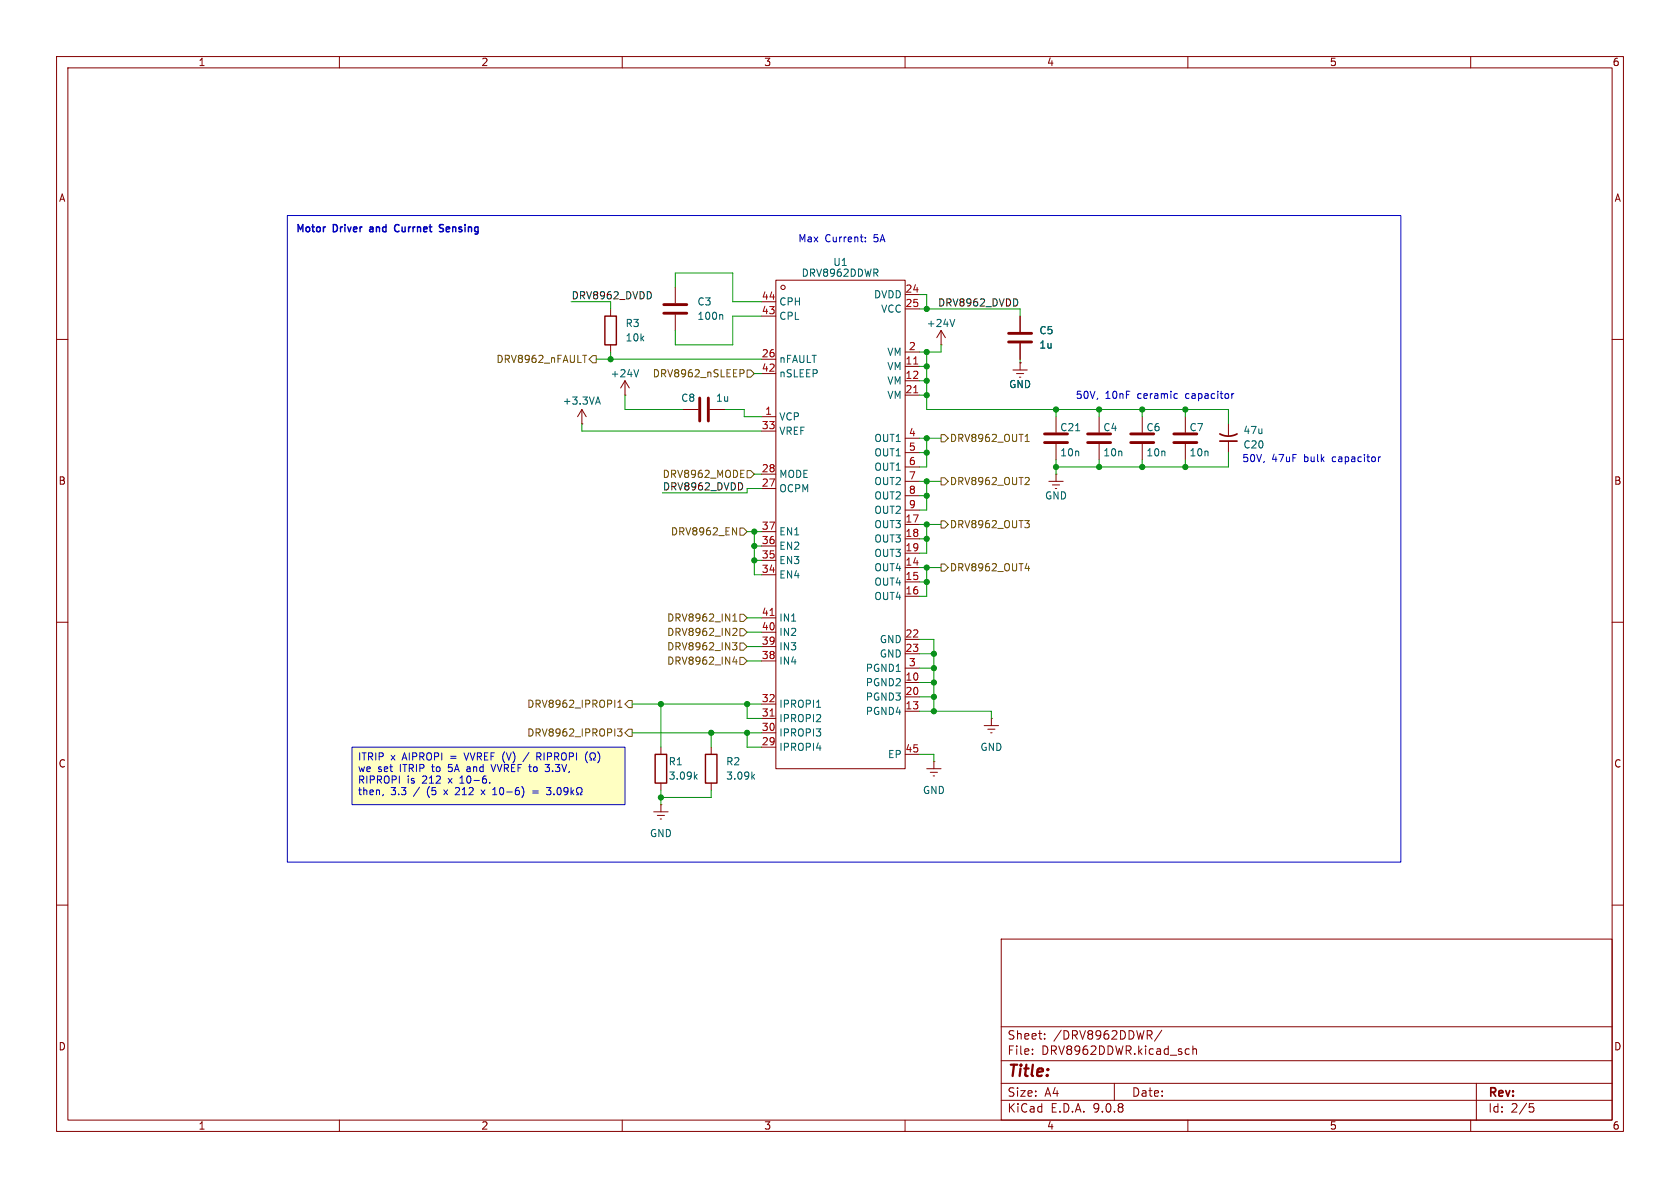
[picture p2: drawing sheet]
(kicad_sch
 (version 20250114)
 (generator "eeschema")
 (generator_version "9.0")
 (paper "A4")
 (lib_symbols
  (symbol "Device:C"
   (pin_numbers (hide yes))
   (pin_names
    (offset 0.254)) (exclude_from_sim no) (in_bom yes) (on_board yes)
   (property "Reference" "C" (at 0.635 2.54 0) (effects (font (size 1.27 1.27)) (justify left)))
   (property "Value" "C" (at 0.635 -2.54 0) (effects (font (size 1.27 1.27)) (justify left)))
   (property "Footprint" "" (at 0.9652 -3.81 0) (effects (font (size 1.27 1.27)) (hide yes)))
   (property "Datasheet" "~" (at 0 0 0) (effects (font (size 1.27 1.27)) (hide yes)))
   (property "Description" "Unpolarized capacitor" (at 0 0 0) (effects (font (size 1.27 1.27)) (hide yes)))
   (symbol "C_0_1"
    (polyline (pts (xy -2.032 0.762) (xy 2.032 0.762)) (stroke (width 0.508) (type default)) (fill (type none)))
    (polyline (pts (xy -2.032 -0.762) (xy 2.032 -0.762)) (stroke (width 0.508) (type default)) (fill (type none))))
   (symbol "C_1_1"
    (pin passive line (at 0 3.81 270) (length 2.794) (name "~" (effects (font (size 1.27 1.27)))) (number "1" (effects (font (size 1.27 1.27)))))
    (pin passive line (at 0 -3.81 90) (length 2.794) (name "~" (effects (font (size 1.27 1.27)))) (number "2" (effects (font (size 1.27 1.27))))))
   (embedded_fonts no))
  (symbol "Device:C_Small_US"
   (pin_numbers (hide yes))
   (pin_names
    (offset 0.254) (hide yes)) (exclude_from_sim no) (in_bom yes) (on_board yes)
   (property "Reference" "C" (at 0.254 1.778 0) (effects (font (size 1.27 1.27)) (justify left)))
   (property "Value" "C_Small_US" (at 0.254 -2.032 0) (effects (font (size 1.27 1.27)) (justify left)))
   (property "Footprint" "" (at 0 0 0) (effects (font (size 1.27 1.27)) (hide yes)))
   (property "Datasheet" "" (at 0 0 0) (effects (font (size 1.27 1.27)) (hide yes)))
   (property "Description" "capacitor, small US symbol" (at 0 0 0) (effects (font (size 1.27 1.27)) (hide yes)))
   (symbol "C_Small_US_0_1"
    (polyline (pts (xy -1.524 0.508) (xy 1.524 0.508)) (stroke (width 0.3048) (type default)) (fill (type none)))
    (arc (start -1.524 -0.762) (mid 0 -0.3734) (end 1.524 -0.762) (stroke (width 0.3048) (type default)) (fill (type none))))
   (symbol "C_Small_US_1_1"
    (pin passive line (at 0 2.54 270) (length 2.032) (name "~" (effects (font (size 1.27 1.27)))) (number "1" (effects (font (size 1.27 1.27)))))
    (pin passive line (at 0 -2.54 90) (length 2.032) (name "~" (effects (font (size 1.27 1.27)))) (number "2" (effects (font (size 1.27 1.27))))))
   (embedded_fonts no))
  (symbol "Device:R"
   (pin_numbers (hide yes))
   (pin_names
    (offset 0)) (exclude_from_sim no) (in_bom yes) (on_board yes)
   (property "Reference" "R" (at 2.032 0 90) (effects (font (size 1.27 1.27))))
   (property "Value" "R" (at 0 0 90) (effects (font (size 1.27 1.27))))
   (property "Footprint" "" (at -1.778 0 90) (effects (font (size 1.27 1.27)) (hide yes)))
   (property "Datasheet" "~" (at 0 0 0) (effects (font (size 1.27 1.27)) (hide yes)))
   (property "Description" "Resistor" (at 0 0 0) (effects (font (size 1.27 1.27)) (hide yes)))
   (symbol "R_0_1"
    (rectangle (start -1.016 -2.54) (end 1.016 2.54) (stroke (width 0.254) (type default)) (fill (type none))))
   (symbol "R_1_1"
    (pin passive line (at 0 3.81 270) (length 1.27) (name "~" (effects (font (size 1.27 1.27)))) (number "1" (effects (font (size 1.27 1.27)))))
    (pin passive line (at 0 -3.81 90) (length 1.27) (name "~" (effects (font (size 1.27 1.27)))) (number "2" (effects (font (size 1.27 1.27))))))
   (embedded_fonts no))
  (symbol "EasyEDA_Lib:DRV8962DDWR_C21218303" (exclude_from_sim no) (in_bom yes) (on_board yes)
   (property "Reference" "U" (at 0 0 0) (effects (font (size 1.27 1.27))))
   (property "Value" "" (at 0 0 0) (effects (font (size 1.27 1.27))))
   (property "Footprint" "EasyEDA_Lib:HTSSOP-44_L14.0-W6.1-P0.64-LS8.1-BL-EP-2" (at 0 0 0) (effects (font (size 1.27 1.27)) (hide yes)))
   (property "Datasheet" "https://item.szlcsc.com/datasheet/DRV8962DDWR/22636270.html" (at 0 0 0) (effects (font (size 1.27 1.27)) (hide yes)))
   (property "Description" "Driven Configuration:Half-Bridge Load Type:MOSFET Number of Drivers:4 Current - Output Low(IOL):- Current - Output High(IOH):- Voltage - Supply:4.5V~65V Voltage - Supply:4.5V~65V Rise Time:- Fall Time:- Propagation Delay tpLH:- Propagation Delay tpHL:- Fe" (at 0 0 0) (effects (font (size 1.27 1.27)) (hide yes)))
   (property "Manufacturer Part" "DRV8962DDWR" (at 0 0 0) (effects (font (size 1.27 1.27)) (hide yes)))
   (property "Manufacturer" "TI(德州仪器)" (at 0 0 0) (effects (font (size 1.27 1.27)) (hide yes)))
   (property "Supplier Part" "C21218303" (at 0 0 0) (effects (font (size 1.27 1.27)) (hide yes)))
   (property "Supplier" "LCSC" (at 0 0 0) (effects (font (size 1.27 1.27)) (hide yes)))
   (property "LCSC Part Name" "四通道半桥驱动器，带电流感应输出" (at 0 0 0) (effects (font (size 1.27 1.27)) (hide yes)))
   (symbol "DRV8962DDWR_C21218303_1_0"
    (rectangle (start -11.43 -43.18) (end 11.43 43.18) (stroke (width 0) (type default)) (fill (type none)))
    (circle (center -10.16 41.91) (radius 0.381) (stroke (width 0) (type default)) (fill (type none)))
    (pin unspecified line (at -13.97 39.37 0) (length 2.54) (name "CPH" (effects (font (size 1.27 1.27)))) (number "44" (effects (font (size 1.27 1.27)))))
    (pin unspecified line (at -13.97 36.83 0) (length 2.54) (name "CPL" (effects (font (size 1.27 1.27)))) (number "43" (effects (font (size 1.27 1.27)))))
    (pin unspecified line (at -13.97 29.21 0) (length 2.54) (name "nFAULT" (effects (font (size 1.27 1.27)))) (number "26" (effects (font (size 1.27 1.27)))))
    (pin unspecified line (at -13.97 26.67 0) (length 2.54) (name "nSLEEP" (effects (font (size 1.27 1.27)))) (number "42" (effects (font (size 1.27 1.27)))))
    (pin unspecified line (at -13.97 19.05 0) (length 2.54) (name "VCP" (effects (font (size 1.27 1.27)))) (number "1" (effects (font (size 1.27 1.27)))))
    (pin unspecified line (at -13.97 16.51 0) (length 2.54) (name "VREF" (effects (font (size 1.27 1.27)))) (number "33" (effects (font (size 1.27 1.27)))))
    (pin unspecified line (at -13.97 8.89 0) (length 2.54) (name "MODE" (effects (font (size 1.27 1.27)))) (number "28" (effects (font (size 1.27 1.27)))))
    (pin unspecified line (at -13.97 6.35 0) (length 2.54) (name "OCPM" (effects (font (size 1.27 1.27)))) (number "27" (effects (font (size 1.27 1.27)))))
    (pin unspecified line (at -13.97 -1.27 0) (length 2.54) (name "EN1" (effects (font (size 1.27 1.27)))) (number "37" (effects (font (size 1.27 1.27)))))
    (pin unspecified line (at -13.97 -3.81 0) (length 2.54) (name "EN2" (effects (font (size 1.27 1.27)))) (number "36" (effects (font (size 1.27 1.27)))))
    (pin unspecified line (at -13.97 -6.35 0) (length 2.54) (name "EN3" (effects (font (size 1.27 1.27)))) (number "35" (effects (font (size 1.27 1.27)))))
    (pin unspecified line (at -13.97 -8.89 0) (length 2.54) (name "EN4" (effects (font (size 1.27 1.27)))) (number "34" (effects (font (size 1.27 1.27)))))
    (pin unspecified line (at -13.97 -16.51 0) (length 2.54) (name "IN1" (effects (font (size 1.27 1.27)))) (number "41" (effects (font (size 1.27 1.27)))))
    (pin unspecified line (at -13.97 -19.05 0) (length 2.54) (name "IN2" (effects (font (size 1.27 1.27)))) (number "40" (effects (font (size 1.27 1.27)))))
    (pin unspecified line (at -13.97 -21.59 0) (length 2.54) (name "IN3" (effects (font (size 1.27 1.27)))) (number "39" (effects (font (size 1.27 1.27)))))
    (pin unspecified line (at -13.97 -24.13 0) (length 2.54) (name "IN4" (effects (font (size 1.27 1.27)))) (number "38" (effects (font (size 1.27 1.27)))))
    (pin unspecified line (at -13.97 -31.75 0) (length 2.54) (name "IPROPI1" (effects (font (size 1.27 1.27)))) (number "32" (effects (font (size 1.27 1.27)))))
    (pin unspecified line (at -13.97 -34.29 0) (length 2.54) (name "IPROPI2" (effects (font (size 1.27 1.27)))) (number "31" (effects (font (size 1.27 1.27)))))
    (pin unspecified line (at -13.97 -36.83 0) (length 2.54) (name "IPROPI3" (effects (font (size 1.27 1.27)))) (number "30" (effects (font (size 1.27 1.27)))))
    (pin unspecified line (at -13.97 -39.37 0) (length 2.54) (name "IPROPI4" (effects (font (size 1.27 1.27)))) (number "29" (effects (font (size 1.27 1.27)))))
    (pin unspecified line (at 13.97 40.64 180) (length 2.54) (name "DVDD" (effects (font (size 1.27 1.27)))) (number "24" (effects (font (size 1.27 1.27)))))
    (pin unspecified line (at 13.97 38.1 180) (length 2.54) (name "VCC" (effects (font (size 1.27 1.27)))) (number "25" (effects (font (size 1.27 1.27)))))
    (pin unspecified line (at 13.97 30.48 180) (length 2.54) (name "VM" (effects (font (size 1.27 1.27)))) (number "2" (effects (font (size 1.27 1.27)))))
    (pin unspecified line (at 13.97 27.94 180) (length 2.54) (name "VM" (effects (font (size 1.27 1.27)))) (number "11" (effects (font (size 1.27 1.27)))))
    (pin unspecified line (at 13.97 25.4 180) (length 2.54) (name "VM" (effects (font (size 1.27 1.27)))) (number "12" (effects (font (size 1.27 1.27)))))
    (pin unspecified line (at 13.97 22.86 180) (length 2.54) (name "VM" (effects (font (size 1.27 1.27)))) (number "21" (effects (font (size 1.27 1.27)))))
    (pin unspecified line (at 13.97 15.24 180) (length 2.54) (name "OUT1" (effects (font (size 1.27 1.27)))) (number "4" (effects (font (size 1.27 1.27)))))
    (pin unspecified line (at 13.97 12.7 180) (length 2.54) (name "OUT1" (effects (font (size 1.27 1.27)))) (number "5" (effects (font (size 1.27 1.27)))))
    (pin unspecified line (at 13.97 10.16 180) (length 2.54) (name "OUT1" (effects (font (size 1.27 1.27)))) (number "6" (effects (font (size 1.27 1.27)))))
    (pin unspecified line (at 13.97 7.62 180) (length 2.54) (name "OUT2" (effects (font (size 1.27 1.27)))) (number "7" (effects (font (size 1.27 1.27)))))
    (pin unspecified line (at 13.97 5.08 180) (length 2.54) (name "OUT2" (effects (font (size 1.27 1.27)))) (number "8" (effects (font (size 1.27 1.27)))))
    (pin unspecified line (at 13.97 2.54 180) (length 2.54) (name "OUT2" (effects (font (size 1.27 1.27)))) (number "9" (effects (font (size 1.27 1.27)))))
    (pin unspecified line (at 13.97 0 180) (length 2.54) (name "OUT3" (effects (font (size 1.27 1.27)))) (number "17" (effects (font (size 1.27 1.27)))))
    (pin unspecified line (at 13.97 -2.54 180) (length 2.54) (name "OUT3" (effects (font (size 1.27 1.27)))) (number "18" (effects (font (size 1.27 1.27)))))
    (pin unspecified line (at 13.97 -5.08 180) (length 2.54) (name "OUT3" (effects (font (size 1.27 1.27)))) (number "19" (effects (font (size 1.27 1.27)))))
    (pin unspecified line (at 13.97 -7.62 180) (length 2.54) (name "OUT4" (effects (font (size 1.27 1.27)))) (number "14" (effects (font (size 1.27 1.27)))))
    (pin unspecified line (at 13.97 -10.16 180) (length 2.54) (name "OUT4" (effects (font (size 1.27 1.27)))) (number "15" (effects (font (size 1.27 1.27)))))
    (pin unspecified line (at 13.97 -12.7 180) (length 2.54) (name "OUT4" (effects (font (size 1.27 1.27)))) (number "16" (effects (font (size 1.27 1.27)))))
    (pin unspecified line (at 13.97 -20.32 180) (length 2.54) (name "GND" (effects (font (size 1.27 1.27)))) (number "22" (effects (font (size 1.27 1.27)))))
    (pin unspecified line (at 13.97 -22.86 180) (length 2.54) (name "GND" (effects (font (size 1.27 1.27)))) (number "23" (effects (font (size 1.27 1.27)))))
    (pin unspecified line (at 13.97 -25.4 180) (length 2.54) (name "PGND1" (effects (font (size 1.27 1.27)))) (number "3" (effects (font (size 1.27 1.27)))))
    (pin unspecified line (at 13.97 -27.94 180) (length 2.54) (name "PGND2" (effects (font (size 1.27 1.27)))) (number "10" (effects (font (size 1.27 1.27)))))
    (pin unspecified line (at 13.97 -30.48 180) (length 2.54) (name "PGND3" (effects (font (size 1.27 1.27)))) (number "20" (effects (font (size 1.27 1.27)))))
    (pin unspecified line (at 13.97 -33.02 180) (length 2.54) (name "PGND4" (effects (font (size 1.27 1.27)))) (number "13" (effects (font (size 1.27 1.27)))))
    (pin unspecified line (at 13.97 -40.64 180) (length 2.54) (name "EP" (effects (font (size 1.27 1.27)))) (number "45" (effects (font (size 1.27 1.27))))))
   (embedded_fonts no))
  (symbol "power:+24V"
   (power)
   (pin_numbers (hide yes))
   (pin_names
    (offset 0) (hide yes)) (exclude_from_sim no) (in_bom yes) (on_board yes)
   (property "Reference" "#PWR" (at 0 -3.81 0) (effects (font (size 1.27 1.27)) (hide yes)))
   (property "Value" "+24V" (at 0 3.556 0) (effects (font (size 1.27 1.27))))
   (property "Footprint" "" (at 0 0 0) (effects (font (size 1.27 1.27)) (hide yes)))
   (property "Datasheet" "" (at 0 0 0) (effects (font (size 1.27 1.27)) (hide yes)))
   (property "Description" "Power symbol creates a global label with name \"+24V\"" (at 0 0 0) (effects (font (size 1.27 1.27)) (hide yes)))
   (symbol "+24V_0_1"
    (polyline (pts (xy -0.762 1.27) (xy 0 2.54)) (stroke (width 0) (type default)) (fill (type none)))
    (polyline (pts (xy 0 2.54) (xy 0.762 1.27)) (stroke (width 0) (type default)) (fill (type none)))
    (polyline (pts (xy 0 0) (xy 0 2.54)) (stroke (width 0) (type default)) (fill (type none))))
   (symbol "+24V_1_1"
    (pin power_in line (at 0 0 90) (length 0) (name "~" (effects (font (size 1.27 1.27)))) (number "1" (effects (font (size 1.27 1.27))))))
   (embedded_fonts no))
  (symbol "power:+3.3V"
   (power)
   (pin_numbers (hide yes))
   (pin_names
    (offset 0) (hide yes)) (exclude_from_sim no) (in_bom yes) (on_board yes)
   (property "Reference" "#PWR" (at 0 -3.81 0) (effects (font (size 1.27 1.27)) (hide yes)))
   (property "Value" "+3.3V" (at 0 3.556 0) (effects (font (size 1.27 1.27))))
   (property "Footprint" "" (at 0 0 0) (effects (font (size 1.27 1.27)) (hide yes)))
   (property "Datasheet" "" (at 0 0 0) (effects (font (size 1.27 1.27)) (hide yes)))
   (property "Description" "Power symbol creates a global label with name \"+3.3V\"" (at 0 0 0) (effects (font (size 1.27 1.27)) (hide yes)))
   (symbol "+3.3V_0_1"
    (polyline (pts (xy -0.762 1.27) (xy 0 2.54)) (stroke (width 0) (type default)) (fill (type none)))
    (polyline (pts (xy 0 2.54) (xy 0.762 1.27)) (stroke (width 0) (type default)) (fill (type none)))
    (polyline (pts (xy 0 0) (xy 0 2.54)) (stroke (width 0) (type default)) (fill (type none))))
   (symbol "+3.3V_1_1"
    (pin power_in line (at 0 0 90) (length 0) (name "~" (effects (font (size 1.27 1.27)))) (number "1" (effects (font (size 1.27 1.27))))))
   (embedded_fonts no))
  (symbol "power:GNDREF"
   (power)
   (pin_numbers (hide yes))
   (pin_names
    (offset 0) (hide yes)) (exclude_from_sim no) (in_bom yes) (on_board yes)
   (property "Reference" "#PWR" (at 0 -6.35 0) (effects (font (size 1.27 1.27)) (hide yes)))
   (property "Value" "GNDREF" (at 0 -3.81 0) (effects (font (size 1.27 1.27))))
   (property "Footprint" "" (at 0 0 0) (effects (font (size 1.27 1.27)) (hide yes)))
   (property "Datasheet" "" (at 0 0 0) (effects (font (size 1.27 1.27)) (hide yes)))
   (property "Description" "Power symbol creates a global label with name \"GNDREF\" , reference supply ground" (at 0 0 0) (effects (font (size 1.27 1.27)) (hide yes)))
   (symbol "GNDREF_0_1"
    (polyline (pts (xy -0.635 -1.905) (xy 0.635 -1.905)) (stroke (width 0) (type default)) (fill (type none)))
    (polyline (pts (xy -0.127 -2.54) (xy 0.127 -2.54)) (stroke (width 0) (type default)) (fill (type none)))
    (polyline (pts (xy 0 -1.27) (xy 0 0)) (stroke (width 0) (type default)) (fill (type none)))
    (polyline (pts (xy 1.27 -1.27) (xy -1.27 -1.27)) (stroke (width 0) (type default)) (fill (type none))))
   (symbol "GNDREF_1_1"
    (pin power_in line (at 0 0 270) (length 0) (name "~" (effects (font (size 1.27 1.27)))) (number "1" (effects (font (size 1.27 1.27))))))
   (embedded_fonts no)))
 (rectangle
  (start 50.8 38.1)
  (end 247.65 152.4)
  (stroke (width 0) (type default))
  (fill (type none)))
 (text "50V, 47uF bulk capacitor"
  (exclude_from_sim no)
  (at 231.902 81.28 0)
  (effects (font (size 1.27 1.27))))
 (text "Motor Driver and Currnet Sensing "
  (exclude_from_sim no)
  (at 69.088 40.64 0)
  (effects (font (size 1.27 1.27) (thickness 0.254)
    (bold yes))))
 (text "Max Current: 5A"
  (exclude_from_sim no)
  (at 148.844 42.418 0)
  (effects (font (size 1.27 1.27) (thickness 0.1588))))
 (text "50V, 10nF ceramic capacitor"
  (exclude_from_sim no)
  (at 204.216 70.104 0)
  (effects (font (size 1.27 1.27))))
 (text_box "ITRIP x AIPROPI = VVREF (V) / RIPROPI (Ω) \nwe set ITRIP to 5A and VVREF to 3.3V, RIPROPI is 212 x 10-6.\nthen, 3.3 / (5 x 212 x 10-6) = 3.09kΩ"
  (exclude_from_sim no)
  (at 62.23 132.08 0)
  (size 48.26 10.16)
  (margins 0.9525 0.9525 0.9525 0.9525)
  (stroke (width 0) (type solid))
  (fill (type color) (color 255 255 194 1))
  (effects (font (size 1.27 1.27)) (justify left top)))
 (junction
  (at 163.83 77.47)
  (diameter 0)
  (color 0 0 0 0))
 (junction
  (at 163.83 62.23)
  (diameter 0)
  (color 0 0 0 0))
 (junction
  (at 116.84 124.46)
  (diameter 0)
  (color 0 0 0 0))
 (junction
  (at 163.83 69.85)
  (diameter 0)
  (color 0 0 0 0))
 (junction
  (at 201.93 72.39)
  (diameter 0)
  (color 0 0 0 0))
 (junction
  (at 165.1 123.19)
  (diameter 0)
  (color 0 0 0 0))
 (junction
  (at 163.83 87.63)
  (diameter 0)
  (color 0 0 0 0))
 (junction
  (at 133.35 93.98)
  (diameter 0)
  (color 0 0 0 0))
 (junction
  (at 163.83 80.01)
  (diameter 0)
  (color 0 0 0 0))
 (junction
  (at 163.83 95.25)
  (diameter 0)
  (color 0 0 0 0))
 (junction
  (at 132.08 129.54)
  (diameter 0)
  (color 0 0 0 0))
 (junction
  (at 133.35 96.52)
  (diameter 0)
  (color 0 0 0 0))
 (junction
  (at 209.55 72.39)
  (diameter 0)
  (color 0 0 0 0))
 (junction
  (at 163.83 64.77)
  (diameter 0)
  (color 0 0 0 0))
 (junction
  (at 209.55 82.55)
  (diameter 0)
  (color 0 0 0 0))
 (junction
  (at 194.31 82.55)
  (diameter 0)
  (color 0 0 0 0))
 (junction
  (at 132.08 124.46)
  (diameter 0)
  (color 0 0 0 0))
 (junction
  (at 133.35 99.06)
  (diameter 0)
  (color 0 0 0 0))
 (junction
  (at 165.1 125.73)
  (diameter 0)
  (color 0 0 0 0))
 (junction
  (at 116.84 140.97)
  (diameter 0)
  (color 0 0 0 0))
 (junction
  (at 163.83 67.31)
  (diameter 0)
  (color 0 0 0 0))
 (junction
  (at 163.83 85.09)
  (diameter 0)
  (color 0 0 0 0))
 (junction
  (at 165.1 120.65)
  (diameter 0)
  (color 0 0 0 0))
 (junction
  (at 201.93 82.55)
  (diameter 0)
  (color 0 0 0 0))
 (junction
  (at 125.73 129.54)
  (diameter 0)
  (color 0 0 0 0))
 (junction
  (at 186.69 82.55)
  (diameter 0)
  (color 0 0 0 0))
 (junction
  (at 165.1 115.57)
  (diameter 0)
  (color 0 0 0 0))
 (junction
  (at 163.83 100.33)
  (diameter 0)
  (color 0 0 0 0))
 (junction
  (at 163.83 92.71)
  (diameter 0)
  (color 0 0 0 0))
 (junction
  (at 165.1 118.11)
  (diameter 0)
  (color 0 0 0 0))
 (junction
  (at 194.31 72.39)
  (diameter 0)
  (color 0 0 0 0))
 (junction
  (at 107.95 63.5)
  (diameter 0)
  (color 0 0 0 0))
 (junction
  (at 163.83 54.61)
  (diameter 0)
  (color 0 0 0 0))
 (junction
  (at 163.83 102.87)
  (diameter 0)
  (color 0 0 0 0))
 (junction
  (at 186.69 72.39)
  (diameter 0)
  (color 0 0 0 0))
 (wire
  (pts (xy 133.35 83.82) (xy 134.62 83.82))
  (stroke (width 0) (type default)))
 (wire
  (pts (xy 134.62 53.34) (xy 129.54 53.34))
  (stroke (width 0) (type default)))
 (wire
  (pts (xy 119.38 48.26) (xy 119.38 50.8))
  (stroke (width 0) (type default)))
 (wire
  (pts (xy 165.1 133.35) (xy 165.1 134.62))
  (stroke (width 0) (type default)))
 (wire
  (pts (xy 107.95 62.23) (xy 107.95 63.5))
  (stroke (width 0) (type default)))
 (wire
  (pts (xy 217.17 72.39) (xy 217.17 74.93))
  (stroke (width 0) (type default)))
 (wire
  (pts (xy 133.35 66.04) (xy 134.62 66.04))
  (stroke (width 0) (type default)))
 (wire
  (pts (xy 102.87 76.2) (xy 134.62 76.2))
  (stroke (width 0) (type default)))
 (wire
  (pts (xy 125.73 139.7) (xy 125.73 140.97))
  (stroke (width 0) (type default)))
 (wire
  (pts (xy 162.56 120.65) (xy 165.1 120.65))
  (stroke (width 0) (type default)))
 (wire
  (pts (xy 132.08 127) (xy 132.08 124.46))
  (stroke (width 0) (type default)))
 (wire
  (pts (xy 132.08 129.54) (xy 134.62 129.54))
  (stroke (width 0) (type default)))
 (wire
  (pts (xy 217.17 82.55) (xy 209.55 82.55))
  (stroke (width 0) (type default)))
 (wire
  (pts (xy 105.41 63.5) (xy 107.95 63.5))
  (stroke (width 0) (type default)))
 (wire
  (pts (xy 163.83 72.39) (xy 186.69 72.39))
  (stroke (width 0) (type default)))
 (wire
  (pts (xy 162.56 64.77) (xy 163.83 64.77))
  (stroke (width 0) (type default)))
 (wire
  (pts (xy 163.83 87.63) (xy 163.83 85.09))
  (stroke (width 0) (type default)))
 (wire
  (pts (xy 107.95 63.5) (xy 134.62 63.5))
  (stroke (width 0) (type default)))
 (wire
  (pts (xy 186.69 81.28) (xy 186.69 82.55))
  (stroke (width 0) (type default)))
 (wire
  (pts (xy 194.31 81.28) (xy 194.31 82.55))
  (stroke (width 0) (type default)))
 (wire
  (pts (xy 194.31 82.55) (xy 201.93 82.55))
  (stroke (width 0) (type default)))
 (wire
  (pts (xy 132.08 86.36) (xy 134.62 86.36))
  (stroke (width 0) (type default)))
 (wire
  (pts (xy 134.62 73.66) (xy 131.572 73.66))
  (stroke (width 0) (type default)))
 (wire
  (pts (xy 132.08 93.98) (xy 133.35 93.98))
  (stroke (width 0) (type default)))
 (wire
  (pts (xy 209.55 82.55) (xy 209.55 81.28))
  (stroke (width 0) (type default)))
 (wire
  (pts (xy 217.17 80.01) (xy 217.17 82.55))
  (stroke (width 0) (type default)))
 (wire
  (pts (xy 133.35 96.52) (xy 134.62 96.52))
  (stroke (width 0) (type default)))
 (wire
  (pts (xy 163.83 82.55) (xy 163.83 80.01))
  (stroke (width 0) (type default)))
 (wire
  (pts (xy 163.83 90.17) (xy 163.83 87.63))
  (stroke (width 0) (type default)))
 (wire
  (pts (xy 162.56 95.25) (xy 163.83 95.25))
  (stroke (width 0) (type default)))
 (wire
  (pts (xy 209.55 72.39) (xy 209.55 73.66))
  (stroke (width 0) (type default)))
 (wire
  (pts (xy 165.1 123.19) (xy 165.1 125.73))
  (stroke (width 0) (type default)))
 (wire
  (pts (xy 162.56 80.01) (xy 163.83 80.01))
  (stroke (width 0) (type default)))
 (wire
  (pts (xy 134.62 127) (xy 132.08 127))
  (stroke (width 0) (type default)))
 (wire
  (pts (xy 110.49 72.39) (xy 110.49 69.85))
  (stroke (width 0) (type default)))
 (wire
  (pts (xy 133.35 99.06) (xy 134.62 99.06))
  (stroke (width 0) (type default)))
 (wire
  (pts (xy 163.83 100.33) (xy 166.37 100.33))
  (stroke (width 0) (type default)))
 (wire
  (pts (xy 162.56 118.11) (xy 165.1 118.11))
  (stroke (width 0) (type default)))
 (wire
  (pts (xy 163.83 72.39) (xy 163.83 69.85))
  (stroke (width 0) (type default)))
 (wire
  (pts (xy 111.76 124.46) (xy 116.84 124.46))
  (stroke (width 0) (type default)))
 (wire
  (pts (xy 162.56 82.55) (xy 163.83 82.55))
  (stroke (width 0) (type default)))
 (wire
  (pts (xy 132.08 111.76) (xy 134.62 111.76))
  (stroke (width 0) (type default)))
 (wire
  (pts (xy 116.84 140.97) (xy 125.73 140.97))
  (stroke (width 0) (type default)))
 (wire
  (pts (xy 163.83 64.77) (xy 163.83 67.31))
  (stroke (width 0) (type default)))
 (wire
  (pts (xy 116.84 139.7) (xy 116.84 140.97))
  (stroke (width 0) (type default)))
 (wire
  (pts (xy 165.1 125.73) (xy 175.26 125.73))
  (stroke (width 0) (type default)))
 (wire
  (pts (xy 163.83 54.61) (xy 180.34 54.61))
  (stroke (width 0) (type default)))
 (wire
  (pts (xy 186.69 82.55) (xy 186.69 83.82))
  (stroke (width 0) (type default)))
 (wire
  (pts (xy 162.56 133.35) (xy 165.1 133.35))
  (stroke (width 0) (type default)))
 (wire
  (pts (xy 125.73 129.54) (xy 125.73 132.08))
  (stroke (width 0) (type default)))
 (wire
  (pts (xy 162.56 67.31) (xy 163.83 67.31))
  (stroke (width 0) (type default)))
 (wire
  (pts (xy 165.1 113.03) (xy 165.1 115.57))
  (stroke (width 0) (type default)))
 (wire
  (pts (xy 162.56 54.61) (xy 163.83 54.61))
  (stroke (width 0) (type default)))
 (wire
  (pts (xy 163.83 85.09) (xy 166.37 85.09))
  (stroke (width 0) (type default)))
 (wire
  (pts (xy 162.56 125.73) (xy 165.1 125.73))
  (stroke (width 0) (type default)))
 (wire
  (pts (xy 162.56 105.41) (xy 163.83 105.41))
  (stroke (width 0) (type default)))
 (wire
  (pts (xy 116.84 124.46) (xy 132.08 124.46))
  (stroke (width 0) (type default)))
 (wire
  (pts (xy 163.83 105.41) (xy 163.83 102.87))
  (stroke (width 0) (type default)))
 (wire
  (pts (xy 133.35 96.52) (xy 133.35 99.06))
  (stroke (width 0) (type default)))
 (wire
  (pts (xy 163.83 77.47) (xy 166.37 77.47))
  (stroke (width 0) (type default)))
 (wire
  (pts (xy 175.26 125.73) (xy 175.26 127))
  (stroke (width 0) (type default)))
 (wire
  (pts (xy 132.08 132.08) (xy 132.08 129.54))
  (stroke (width 0) (type default)))
 (wire
  (pts (xy 134.62 132.08) (xy 132.08 132.08))
  (stroke (width 0) (type default)))
 (wire
  (pts (xy 201.93 72.39) (xy 201.93 73.66))
  (stroke (width 0) (type default)))
 (wire
  (pts (xy 201.93 82.55) (xy 201.93 81.28))
  (stroke (width 0) (type default)))
 (wire
  (pts (xy 133.35 99.06) (xy 133.35 101.6))
  (stroke (width 0) (type default)))
 (wire
  (pts (xy 165.1 118.11) (xy 165.1 120.65))
  (stroke (width 0) (type default)))
 (wire
  (pts (xy 111.76 129.54) (xy 125.73 129.54))
  (stroke (width 0) (type default)))
 (wire
  (pts (xy 163.83 95.25) (xy 163.83 92.71))
  (stroke (width 0) (type default)))
 (wire
  (pts (xy 162.56 69.85) (xy 163.83 69.85))
  (stroke (width 0) (type default)))
 (wire
  (pts (xy 119.38 60.96) (xy 129.54 60.96))
  (stroke (width 0) (type default)))
 (wire
  (pts (xy 162.56 77.47) (xy 163.83 77.47))
  (stroke (width 0) (type default)))
 (wire
  (pts (xy 133.35 93.98) (xy 133.35 96.52))
  (stroke (width 0) (type default)))
 (wire
  (pts (xy 132.08 87.122) (xy 132.08 86.36))
  (stroke (width 0) (type default)))
 (wire
  (pts (xy 100.965 53.34) (xy 107.95 53.34))
  (stroke (width 0) (type default)))
 (wire
  (pts (xy 129.54 55.88) (xy 134.62 55.88))
  (stroke (width 0) (type default)))
 (wire
  (pts (xy 163.83 80.01) (xy 163.83 77.47))
  (stroke (width 0) (type default)))
 (wire
  (pts (xy 201.93 72.39) (xy 209.55 72.39))
  (stroke (width 0) (type default)))
 (wire
  (pts (xy 102.87 74.93) (xy 102.87 76.2))
  (stroke (width 0) (type default)))
 (wire
  (pts (xy 162.56 113.03) (xy 165.1 113.03))
  (stroke (width 0) (type default)))
 (wire
  (pts (xy 180.34 63.5) (xy 180.34 64.135))
  (stroke (width 0) (type default)))
 (wire
  (pts (xy 163.83 52.07) (xy 163.83 54.61))
  (stroke (width 0) (type default)))
 (wire
  (pts (xy 132.08 116.84) (xy 134.62 116.84))
  (stroke (width 0) (type default)))
 (wire
  (pts (xy 165.1 120.65) (xy 165.1 123.19))
  (stroke (width 0) (type default)))
 (wire
  (pts (xy 163.83 102.87) (xy 163.83 100.33))
  (stroke (width 0) (type default)))
 (wire
  (pts (xy 132.08 109.22) (xy 134.62 109.22))
  (stroke (width 0) (type default)))
 (wire
  (pts (xy 132.08 124.46) (xy 134.62 124.46))
  (stroke (width 0) (type default)))
 (wire
  (pts (xy 162.56 92.71) (xy 163.83 92.71))
  (stroke (width 0) (type default)))
 (wire
  (pts (xy 163.83 62.23) (xy 163.83 64.77))
  (stroke (width 0) (type default)))
 (wire
  (pts (xy 162.56 87.63) (xy 163.83 87.63))
  (stroke (width 0) (type default)))
 (wire
  (pts (xy 162.56 62.23) (xy 163.83 62.23))
  (stroke (width 0) (type default)))
 (wire
  (pts (xy 166.37 62.23) (xy 166.37 60.96))
  (stroke (width 0) (type default)))
 (wire
  (pts (xy 116.84 124.46) (xy 116.84 132.08))
  (stroke (width 0) (type default)))
 (wire
  (pts (xy 194.31 72.39) (xy 201.93 72.39))
  (stroke (width 0) (type default)))
 (wire
  (pts (xy 162.56 115.57) (xy 165.1 115.57))
  (stroke (width 0) (type default)))
 (wire
  (pts (xy 163.83 97.79) (xy 163.83 95.25))
  (stroke (width 0) (type default)))
 (wire
  (pts (xy 194.31 72.39) (xy 194.31 73.66))
  (stroke (width 0) (type default)))
 (wire
  (pts (xy 117.094 87.122) (xy 132.08 87.122))
  (stroke (width 0) (type default)))
 (wire
  (pts (xy 131.572 72.39) (xy 128.27 72.39))
  (stroke (width 0) (type default)))
 (wire
  (pts (xy 110.49 72.39) (xy 120.65 72.39))
  (stroke (width 0) (type default)))
 (wire
  (pts (xy 163.83 67.31) (xy 163.83 69.85))
  (stroke (width 0) (type default)))
 (wire
  (pts (xy 162.56 90.17) (xy 163.83 90.17))
  (stroke (width 0) (type default)))
 (wire
  (pts (xy 129.54 60.96) (xy 129.54 55.88))
  (stroke (width 0) (type default)))
 (wire
  (pts (xy 125.73 129.54) (xy 132.08 129.54))
  (stroke (width 0) (type default)))
 (wire
  (pts (xy 165.1 115.57) (xy 165.1 118.11))
  (stroke (width 0) (type default)))
 (wire
  (pts (xy 162.56 52.07) (xy 163.83 52.07))
  (stroke (width 0) (type default)))
 (wire
  (pts (xy 162.56 97.79) (xy 163.83 97.79))
  (stroke (width 0) (type default)))
 (wire
  (pts (xy 209.55 72.39) (xy 217.17 72.39))
  (stroke (width 0) (type default)))
 (wire
  (pts (xy 129.54 53.34) (xy 129.54 48.26))
  (stroke (width 0) (type default)))
 (wire
  (pts (xy 163.83 92.71) (xy 166.37 92.71))
  (stroke (width 0) (type default)))
 (wire
  (pts (xy 119.38 58.42) (xy 119.38 60.96))
  (stroke (width 0) (type default)))
 (wire
  (pts (xy 186.69 82.55) (xy 194.31 82.55))
  (stroke (width 0) (type default)))
 (wire
  (pts (xy 129.54 48.26) (xy 119.38 48.26))
  (stroke (width 0) (type default)))
 (wire
  (pts (xy 116.84 140.97) (xy 116.84 142.24))
  (stroke (width 0) (type default)))
 (wire
  (pts (xy 133.35 93.98) (xy 134.62 93.98))
  (stroke (width 0) (type default)))
 (wire
  (pts (xy 186.69 72.39) (xy 186.69 73.66))
  (stroke (width 0) (type default)))
 (wire
  (pts (xy 180.34 54.61) (xy 180.34 55.88))
  (stroke (width 0) (type default)))
 (wire
  (pts (xy 162.56 123.19) (xy 165.1 123.19))
  (stroke (width 0) (type default)))
 (wire
  (pts (xy 201.93 82.55) (xy 209.55 82.55))
  (stroke (width 0) (type default)))
 (wire
  (pts (xy 107.95 54.61) (xy 107.95 53.34))
  (stroke (width 0) (type default)))
 (wire
  (pts (xy 132.08 114.3) (xy 134.62 114.3))
  (stroke (width 0) (type default)))
 (wire
  (pts (xy 162.56 102.87) (xy 163.83 102.87))
  (stroke (width 0) (type default)))
 (wire
  (pts (xy 186.69 72.39) (xy 194.31 72.39))
  (stroke (width 0) (type default)))
 (wire
  (pts (xy 162.56 100.33) (xy 163.83 100.33))
  (stroke (width 0) (type default)))
 (wire
  (pts (xy 131.572 73.66) (xy 131.572 72.39))
  (stroke (width 0) (type default)))
 (wire
  (pts (xy 163.83 62.23) (xy 166.37 62.23))
  (stroke (width 0) (type default)))
 (wire
  (pts (xy 133.35 101.6) (xy 134.62 101.6))
  (stroke (width 0) (type default)))
 (wire
  (pts (xy 162.56 85.09) (xy 163.83 85.09))
  (stroke (width 0) (type default)))
 (label "DRV8962_DVDD"
  (at 117.094 87.122 0)
  (effects (font (size 1.27 1.27)) (justify left bottom)))
 (label "DRV8962_DVDD"
  (at 100.965 53.34 0)
  (effects (font (size 1.27 1.27)) (justify left bottom)))
 (label "DRV8962_DVDD"
  (at 165.735 54.61 0)
  (effects (font (size 1.27 1.27)) (justify left bottom)))
 (hierarchical_label "DRV8962_IN3"
  (shape input)
  (at 132.08 114.3 180)
  (effects (font (size 1.27 1.27)) (justify right)))
 (hierarchical_label "DRV8962_OUT2"
  (shape output)
  (at 166.37 85.09 0)
  (effects (font (size 1.27 1.27)) (justify left)))
 (hierarchical_label "DRV8962_nSLEEP"
  (shape input)
  (at 133.35 66.04 180)
  (effects (font (size 1.27 1.27)) (justify right)))
 (hierarchical_label "DRV8962_MODE"
  (shape input)
  (at 133.35 83.82 180)
  (effects (font (size 1.27 1.27)) (justify right)))
 (hierarchical_label "DRV8962_IN2"
  (shape input)
  (at 132.08 111.76 180)
  (effects (font (size 1.27 1.27)) (justify right)))
 (hierarchical_label "DRV8962_IPROPI3"
  (shape output)
  (at 111.76 129.54 180)
  (effects (font (size 1.27 1.27)) (justify right)))
 (hierarchical_label "DRV8962_EN"
  (shape input)
  (at 132.08 93.98 180)
  (effects (font (size 1.27 1.27)) (justify right)))
 (hierarchical_label "DRV8962_nFAULT"
  (shape output)
  (at 105.41 63.5 180)
  (effects (font (size 1.27 1.27)) (justify right)))
 (hierarchical_label "DRV8962_OUT1"
  (shape output)
  (at 166.37 77.47 0)
  (effects (font (size 1.27 1.27)) (justify left)))
 (hierarchical_label "DRV8962_OUT3"
  (shape output)
  (at 166.37 92.71 0)
  (effects (font (size 1.27 1.27)) (justify left)))
 (hierarchical_label "DRV8962_IPROPI1"
  (shape output)
  (at 111.76 124.46 180)
  (effects (font (size 1.27 1.27)) (justify right)))
 (hierarchical_label "DRV8962_OUT4"
  (shape output)
  (at 166.37 100.33 0)
  (effects (font (size 1.27 1.27)) (justify left)))
 (hierarchical_label "DRV8962_IN4"
  (shape input)
  (at 132.08 116.84 180)
  (effects (font (size 1.27 1.27)) (justify right)))
 (hierarchical_label "DRV8962_IN1"
  (shape input)
  (at 132.08 109.22 180)
  (effects (font (size 1.27 1.27)) (justify right)))
 (symbol
  (lib_id "Device:R")
  (at 116.84 135.89 0)
  (unit 1)
  (exclude_from_sim no)
  (in_bom yes)
  (on_board yes)
  (dnp no)
  (property "Reference" "R1" (at 118.11 134.62 0) (effects (font (size 1.27 1.27)) (justify left)))
  (property "Value" "3.09k" (at 118.11 137.16 0) (effects (font (size 1.27 1.27)) (justify left)))
  (property "Footprint" "PCM_Resistor_SMD_AKL:R_0402_1005Metric" (at 115.062 135.89 90) (effects (font (size 1.27 1.27)) (hide yes)))
  (property "Datasheet" "~" (at 116.84 135.89 0) (effects (font (size 1.27 1.27)) (hide yes)))
  (property "Description" "Resistor" (at 116.84 135.89 0) (effects (font (size 1.27 1.27)) (hide yes)))
  (pin "1")
  (pin "2"))
 (symbol
  (lib_id "power:GNDREF")
  (at 180.34 64.135 0)
  (mirror y)
  (unit 1)
  (exclude_from_sim no)
  (in_bom yes)
  (on_board yes)
  (dnp no)
  (property "Reference" "#PWR06" (at 180.34 70.485 0) (effects (font (size 1.27 1.27)) (hide yes)))
  (property "Value" "GND" (at 180.34 67.945 0) (effects (font (size 1.27 1.27))))
  (property "Footprint" "" (at 180.34 64.135 0) (effects (font (size 1.27 1.27)) (hide yes)))
  (property "Datasheet" "" (at 180.34 64.135 0) (effects (font (size 1.27 1.27)) (hide yes)))
  (property "Description" "Power symbol creates a global label with name \"GNDREF\" , reference supply ground" (at 180.34 64.135 0) (effects (font (size 1.27 1.27)) (hide yes)))
  (pin "1"))
 (symbol
  (lib_id "Device:C")
  (at 201.93 77.47 0)
  (unit 1)
  (exclude_from_sim no)
  (in_bom yes)
  (on_board yes)
  (dnp no)
  (property "Reference" "C6" (at 202.565 75.565 0) (effects (font (size 1.27 1.27)) (justify left)))
  (property "Value" "10n" (at 202.565 80.01 0) (effects (font (size 1.27 1.27)) (justify left)))
  (property "Footprint" "Capacitor_SMD:C_0402_1005Metric" (at 202.8952 81.28 0) (effects (font (size 1.27 1.27)) (hide yes)))
  (property "Datasheet" "~" (at 201.93 77.47 0) (effects (font (size 1.27 1.27)) (hide yes)))
  (property "Description" "Unpolarized capacitor" (at 201.93 77.47 0) (effects (font (size 1.27 1.27)) (hide yes)))
  (pin "1")
  (pin "2"))
 (symbol
  (lib_id "EasyEDA_Lib:DRV8962DDWR_C21218303")
  (at 148.59 92.71 0)
  (unit 1)
  (exclude_from_sim no)
  (in_bom yes)
  (on_board yes)
  (dnp no)
  (property "Reference" "U1" (at 148.59 46.355 0) (effects (font (size 1.27 1.27))))
  (property "Value" "DRV8962DDWR" (at 148.59 48.26 0) (effects (font (size 1.27 1.27))))
  (property "Footprint" "EasyEDA_Lib:HTSSOP-44_L14.0-W6.1-P0.64-LS8.1-BL-EP-2" (at 148.59 92.71 0) (effects (font (size 1.27 1.27)) (hide yes)))
  (property "Datasheet" "https://item.szlcsc.com/datasheet/DRV8962DDWR/22636270.html" (at 148.59 92.71 0) (effects (font (size 1.27 1.27)) (hide yes)))
  (property "Description" "Driven Configuration:Half-Bridge Load Type:MOSFET Number of Drivers:4 Current - Output Low(IOL):- Current - Output High(IOH):- Voltage - Supply:4.5V~65V Voltage - Supply:4.5V~65V Rise Time:- Fall Time:- Propagation Delay tpLH:- Propagation Delay tpHL:- Fe" (at 148.59 92.71 0) (effects (font (size 1.27 1.27)) (hide yes)))
  (property "Manufacturer Part" "DRV8962DDWR" (at 148.59 92.71 0) (effects (font (size 1.27 1.27)) (hide yes)))
  (property "Manufacturer" "TI(德州仪器)" (at 148.59 92.71 0) (effects (font (size 1.27 1.27)) (hide yes)))
  (property "Supplier Part" "C21218303" (at 148.59 92.71 0) (effects (font (size 1.27 1.27)) (hide yes)))
  (property "Supplier" "LCSC" (at 148.59 92.71 0) (effects (font (size 1.27 1.27)) (hide yes)))
  (property "LCSC Part Name" "四通道半桥驱动器，带电流感应输出" (at 148.59 92.71 0) (effects (font (size 1.27 1.27)) (hide yes)))
  (pin "7")
  (pin "8")
  (pin "9")
  (pin "17")
  (pin "18")
  (pin "19")
  (pin "14")
  (pin "15")
  (pin "16")
  (pin "22")
  (pin "23")
  (pin "3")
  (pin "10")
  (pin "20")
  (pin "13")
  (pin "45")
  (pin "40")
  (pin "39")
  (pin "38")
  (pin "32")
  (pin "31")
  (pin "30")
  (pin "29")
  (pin "24")
  (pin "25")
  (pin "2")
  (pin "11")
  (pin "12")
  (pin "21")
  (pin "4")
  (pin "5")
  (pin "6")
  (pin "43")
  (pin "44")
  (pin "41")
  (pin "34")
  (pin "35")
  (pin "36")
  (pin "37")
  (pin "27")
  (pin "28")
  (pin "33")
  (pin "1")
  (pin "42")
  (pin "26"))
 (symbol
  (lib_id "power:+24V")
  (at 110.49 69.85 0)
  (mirror y)
  (unit 1)
  (exclude_from_sim no)
  (in_bom yes)
  (on_board yes)
  (dnp no)
  (property "Reference" "#PWR04" (at 110.49 73.66 0) (effects (font (size 1.27 1.27)) (hide yes)))
  (property "Value" "+24V" (at 110.49 66.04 0) (effects (font (size 1.27 1.27))))
  (property "Footprint" "" (at 110.49 69.85 0) (effects (font (size 1.27 1.27)) (hide yes)))
  (property "Datasheet" "" (at 110.49 69.85 0) (effects (font (size 1.27 1.27)) (hide yes)))
  (property "Description" "Power symbol creates a global label with name \"+24V\"" (at 110.49 69.85 0) (effects (font (size 1.27 1.27)) (hide yes)))
  (pin "1"))
 (symbol
  (lib_id "Device:R")
  (at 125.73 135.89 0)
  (unit 1)
  (exclude_from_sim no)
  (in_bom yes)
  (on_board yes)
  (dnp no)
  (fields_autoplaced yes)
  (property "Reference" "R2" (at 128.27 134.6199 0) (effects (font (size 1.27 1.27)) (justify left)))
  (property "Value" "3.09k" (at 128.27 137.1599 0) (effects (font (size 1.27 1.27)) (justify left)))
  (property "Footprint" "PCM_Resistor_SMD_AKL:R_0402_1005Metric" (at 123.952 135.89 90) (effects (font (size 1.27 1.27)) (hide yes)))
  (property "Datasheet" "~" (at 125.73 135.89 0) (effects (font (size 1.27 1.27)) (hide yes)))
  (property "Description" "Resistor" (at 125.73 135.89 0) (effects (font (size 1.27 1.27)) (hide yes)))
  (pin "1")
  (pin "2"))
 (symbol
  (lib_id "Device:C")
  (at 124.46 72.39 90)
  (unit 1)
  (exclude_from_sim no)
  (in_bom yes)
  (on_board yes)
  (dnp no)
  (property "Reference" "C8" (at 121.666 70.358 90) (effects (font (size 1.27 1.27))))
  (property "Value" "1u" (at 127.762 70.358 90) (effects (font (size 1.27 1.27))))
  (property "Footprint" "Capacitor_SMD:C_0402_1005Metric" (at 128.27 71.4248 0) (effects (font (size 1.27 1.27)) (hide yes)))
  (property "Datasheet" "~" (at 124.46 72.39 0) (effects (font (size 1.27 1.27)) (hide yes)))
  (property "Description" "Unpolarized capacitor" (at 124.46 72.39 0) (effects (font (size 1.27 1.27)) (hide yes)))
  (pin "1")
  (pin "2"))
 (symbol
  (lib_id "Device:C")
  (at 180.34 59.69 0)
  (unit 1)
  (exclude_from_sim no)
  (in_bom yes)
  (on_board yes)
  (dnp no)
  (property "Reference" "C5" (at 183.642 58.42 0) (effects (font (size 1.27 1.27)) (justify left)))
  (property "Value" "1u" (at 183.642 60.96 0) (effects (font (size 1.27 1.27)) (justify left)))
  (property "Footprint" "Capacitor_SMD:C_0402_1005Metric" (at 181.3052 63.5 0) (effects (font (size 1.27 1.27)) (hide yes)))
  (property "Datasheet" "~" (at 180.34 59.69 0) (effects (font (size 1.27 1.27)) (hide yes)))
  (property "Description" "Unpolarized capacitor" (at 180.34 59.69 0) (effects (font (size 1.27 1.27)) (hide yes)))
  (pin "1")
  (pin "2"))
 (symbol
  (lib_id "power:GNDREF")
  (at 165.1 134.62 0)
  (mirror y)
  (unit 1)
  (exclude_from_sim no)
  (in_bom yes)
  (on_board yes)
  (dnp no)
  (property "Reference" "#PWR05" (at 165.1 140.97 0) (effects (font (size 1.27 1.27)) (hide yes)))
  (property "Value" "GND" (at 165.1 139.7 0) (effects (font (size 1.27 1.27))))
  (property "Footprint" "" (at 165.1 134.62 0) (effects (font (size 1.27 1.27)) (hide yes)))
  (property "Datasheet" "" (at 165.1 134.62 0) (effects (font (size 1.27 1.27)) (hide yes)))
  (property "Description" "Power symbol creates a global label with name \"GNDREF\" , reference supply ground" (at 165.1 134.62 0) (effects (font (size 1.27 1.27)) (hide yes)))
  (pin "1"))
 (symbol
  (lib_id "Device:C_Small_US")
  (at 217.17 77.47 0)
  (mirror x)
  (unit 1)
  (exclude_from_sim no)
  (in_bom yes)
  (on_board yes)
  (dnp no)
  (property "Reference" "C20" (at 219.71 78.6131 0) (effects (font (size 1.27 1.27)) (justify left)))
  (property "Value" "47u" (at 219.71 76.0731 0) (effects (font (size 1.27 1.27)) (justify left)))
  (property "Footprint" "Capacitor_SMD:C_0402_1005Metric" (at 217.17 77.47 0) (effects (font (size 1.27 1.27)) (hide yes)))
  (property "Datasheet" "" (at 217.17 77.47 0) (effects (font (size 1.27 1.27)) (hide yes)))
  (property "Description" "capacitor, small US symbol" (at 217.17 77.47 0) (effects (font (size 1.27 1.27)) (hide yes)))
  (pin "1")
  (pin "2"))
 (symbol
  (lib_id "power:GNDREF")
  (at 116.84 142.24 0)
  (mirror y)
  (unit 1)
  (exclude_from_sim no)
  (in_bom yes)
  (on_board yes)
  (dnp no)
  (property "Reference" "#PWR03" (at 116.84 148.59 0) (effects (font (size 1.27 1.27)) (hide yes)))
  (property "Value" "GND" (at 116.84 147.32 0) (effects (font (size 1.27 1.27))))
  (property "Footprint" "" (at 116.84 142.24 0) (effects (font (size 1.27 1.27)) (hide yes)))
  (property "Datasheet" "" (at 116.84 142.24 0) (effects (font (size 1.27 1.27)) (hide yes)))
  (property "Description" "Power symbol creates a global label with name \"GNDREF\" , reference supply ground" (at 116.84 142.24 0) (effects (font (size 1.27 1.27)) (hide yes)))
  (pin "1"))
 (symbol
  (lib_id "power:GNDREF")
  (at 175.26 127 0)
  (mirror y)
  (unit 1)
  (exclude_from_sim no)
  (in_bom yes)
  (on_board yes)
  (dnp no)
  (property "Reference" "#PWR02" (at 175.26 133.35 0) (effects (font (size 1.27 1.27)) (hide yes)))
  (property "Value" "GND" (at 175.26 132.08 0) (effects (font (size 1.27 1.27))))
  (property "Footprint" "" (at 175.26 127 0) (effects (font (size 1.27 1.27)) (hide yes)))
  (property "Datasheet" "" (at 175.26 127 0) (effects (font (size 1.27 1.27)) (hide yes)))
  (property "Description" "Power symbol creates a global label with name \"GNDREF\" , reference supply ground" (at 175.26 127 0) (effects (font (size 1.27 1.27)) (hide yes)))
  (pin "1"))
 (symbol
  (lib_id "power:GNDREF")
  (at 186.69 83.82 0)
  (mirror y)
  (unit 1)
  (exclude_from_sim no)
  (in_bom yes)
  (on_board yes)
  (dnp no)
  (property "Reference" "#PWR01" (at 186.69 90.17 0) (effects (font (size 1.27 1.27)) (hide yes)))
  (property "Value" "GND" (at 186.69 87.63 0) (effects (font (size 1.27 1.27))))
  (property "Footprint" "" (at 186.69 83.82 0) (effects (font (size 1.27 1.27)) (hide yes)))
  (property "Datasheet" "" (at 186.69 83.82 0) (effects (font (size 1.27 1.27)) (hide yes)))
  (property "Description" "Power symbol creates a global label with name \"GNDREF\" , reference supply ground" (at 186.69 83.82 0) (effects (font (size 1.27 1.27)) (hide yes)))
  (pin "1"))
 (symbol
  (lib_id "power:+3.3V")
  (at 102.87 74.93 0)
  (unit 1)
  (exclude_from_sim no)
  (in_bom yes)
  (on_board yes)
  (dnp no)
  (property "Reference" "#PWR041" (at 102.87 78.74 0) (effects (font (size 1.27 1.27)) (hide yes)))
  (property "Value" "+3.3VA" (at 102.87 70.866 0) (effects (font (size 1.27 1.27))))
  (property "Footprint" "" (at 102.87 74.93 0) (effects (font (size 1.27 1.27)) (hide yes)))
  (property "Datasheet" "" (at 102.87 74.93 0) (effects (font (size 1.27 1.27)) (hide yes)))
  (property "Description" "Power symbol creates a global label with name \"+3.3V\"" (at 102.87 74.93 0) (effects (font (size 1.27 1.27)) (hide yes)))
  (pin "1"))
 (symbol
  (lib_id "Device:C")
  (at 209.55 77.47 0)
  (unit 1)
  (exclude_from_sim no)
  (in_bom yes)
  (on_board yes)
  (dnp no)
  (property "Reference" "C7" (at 210.185 75.565 0) (effects (font (size 1.27 1.27)) (justify left)))
  (property "Value" "10n" (at 210.185 80.01 0) (effects (font (size 1.27 1.27)) (justify left)))
  (property "Footprint" "Capacitor_SMD:C_0402_1005Metric" (at 210.5152 81.28 0) (effects (font (size 1.27 1.27)) (hide yes)))
  (property "Datasheet" "~" (at 209.55 77.47 0) (effects (font (size 1.27 1.27)) (hide yes)))
  (property "Description" "Unpolarized capacitor" (at 209.55 77.47 0) (effects (font (size 1.27 1.27)) (hide yes)))
  (pin "1")
  (pin "2"))
 (symbol
  (lib_id "Device:R")
  (at 107.95 58.42 0)
  (unit 1)
  (exclude_from_sim no)
  (in_bom yes)
  (on_board yes)
  (dnp no)
  (fields_autoplaced yes)
  (property "Reference" "R3" (at 110.49 57.1499 0) (effects (font (size 1.27 1.27)) (justify left)))
  (property "Value" "10k" (at 110.49 59.6899 0) (effects (font (size 1.27 1.27)) (justify left)))
  (property "Footprint" "PCM_Resistor_SMD_AKL:R_0402_1005Metric" (at 106.172 58.42 90) (effects (font (size 1.27 1.27)) (hide yes)))
  (property "Datasheet" "~" (at 107.95 58.42 0) (effects (font (size 1.27 1.27)) (hide yes)))
  (property "Description" "Resistor" (at 107.95 58.42 0) (effects (font (size 1.27 1.27)) (hide yes)))
  (pin "1")
  (pin "2"))
 (symbol
  (lib_id "Device:C")
  (at 119.38 54.61 0)
  (unit 1)
  (exclude_from_sim no)
  (in_bom yes)
  (on_board yes)
  (dnp no)
  (fields_autoplaced yes)
  (property "Reference" "C3" (at 123.19 53.3399 0) (effects (font (size 1.27 1.27)) (justify left)))
  (property "Value" "100n" (at 123.19 55.8799 0) (effects (font (size 1.27 1.27)) (justify left)))
  (property "Footprint" "Capacitor_SMD:C_0402_1005Metric" (at 120.3452 58.42 0) (effects (font (size 1.27 1.27)) (hide yes)))
  (property "Datasheet" "~" (at 119.38 54.61 0) (effects (font (size 1.27 1.27)) (hide yes)))
  (property "Description" "Unpolarized capacitor" (at 119.38 54.61 0) (effects (font (size 1.27 1.27)) (hide yes)))
  (pin "1")
  (pin "2"))
 (symbol
  (lib_id "Device:C")
  (at 186.69 77.47 0)
  (unit 1)
  (exclude_from_sim no)
  (in_bom yes)
  (on_board yes)
  (dnp no)
  (property "Reference" "C21" (at 187.325 75.565 0) (effects (font (size 1.27 1.27)) (justify left)))
  (property "Value" "10n" (at 187.325 80.01 0) (effects (font (size 1.27 1.27)) (justify left)))
  (property "Footprint" "Capacitor_SMD:C_0402_1005Metric" (at 187.6552 81.28 0) (effects (font (size 1.27 1.27)) (hide yes)))
  (property "Datasheet" "~" (at 186.69 77.47 0) (effects (font (size 1.27 1.27)) (hide yes)))
  (property "Description" "Unpolarized capacitor" (at 186.69 77.47 0) (effects (font (size 1.27 1.27)) (hide yes)))
  (pin "1")
  (pin "2"))
 (symbol
  (lib_id "power:+24V")
  (at 166.37 60.96 0)
  (mirror y)
  (unit 1)
  (exclude_from_sim no)
  (in_bom yes)
  (on_board yes)
  (dnp no)
  (property "Reference" "#PWR07" (at 166.37 64.77 0) (effects (font (size 1.27 1.27)) (hide yes)))
  (property "Value" "+24V" (at 166.37 57.15 0) (effects (font (size 1.27 1.27))))
  (property "Footprint" "" (at 166.37 60.96 0) (effects (font (size 1.27 1.27)) (hide yes)))
  (property "Datasheet" "" (at 166.37 60.96 0) (effects (font (size 1.27 1.27)) (hide yes)))
  (property "Description" "Power symbol creates a global label with name \"+24V\"" (at 166.37 60.96 0) (effects (font (size 1.27 1.27)) (hide yes)))
  (pin "1"))
 (symbol
  (lib_id "Device:C")
  (at 194.31 77.47 0)
  (unit 1)
  (exclude_from_sim no)
  (in_bom yes)
  (on_board yes)
  (dnp no)
  (property "Reference" "C4" (at 194.945 75.565 0) (effects (font (size 1.27 1.27)) (justify left)))
  (property "Value" "10n" (at 194.945 80.01 0) (effects (font (size 1.27 1.27)) (justify left)))
  (property "Footprint" "Capacitor_SMD:C_0402_1005Metric" (at 195.2752 81.28 0) (effects (font (size 1.27 1.27)) (hide yes)))
  (property "Datasheet" "~" (at 194.31 77.47 0) (effects (font (size 1.27 1.27)) (hide yes)))
  (property "Description" "Unpolarized capacitor" (at 194.31 77.47 0) (effects (font (size 1.27 1.27)) (hide yes)))
  (pin "1")
  (pin "2")))
